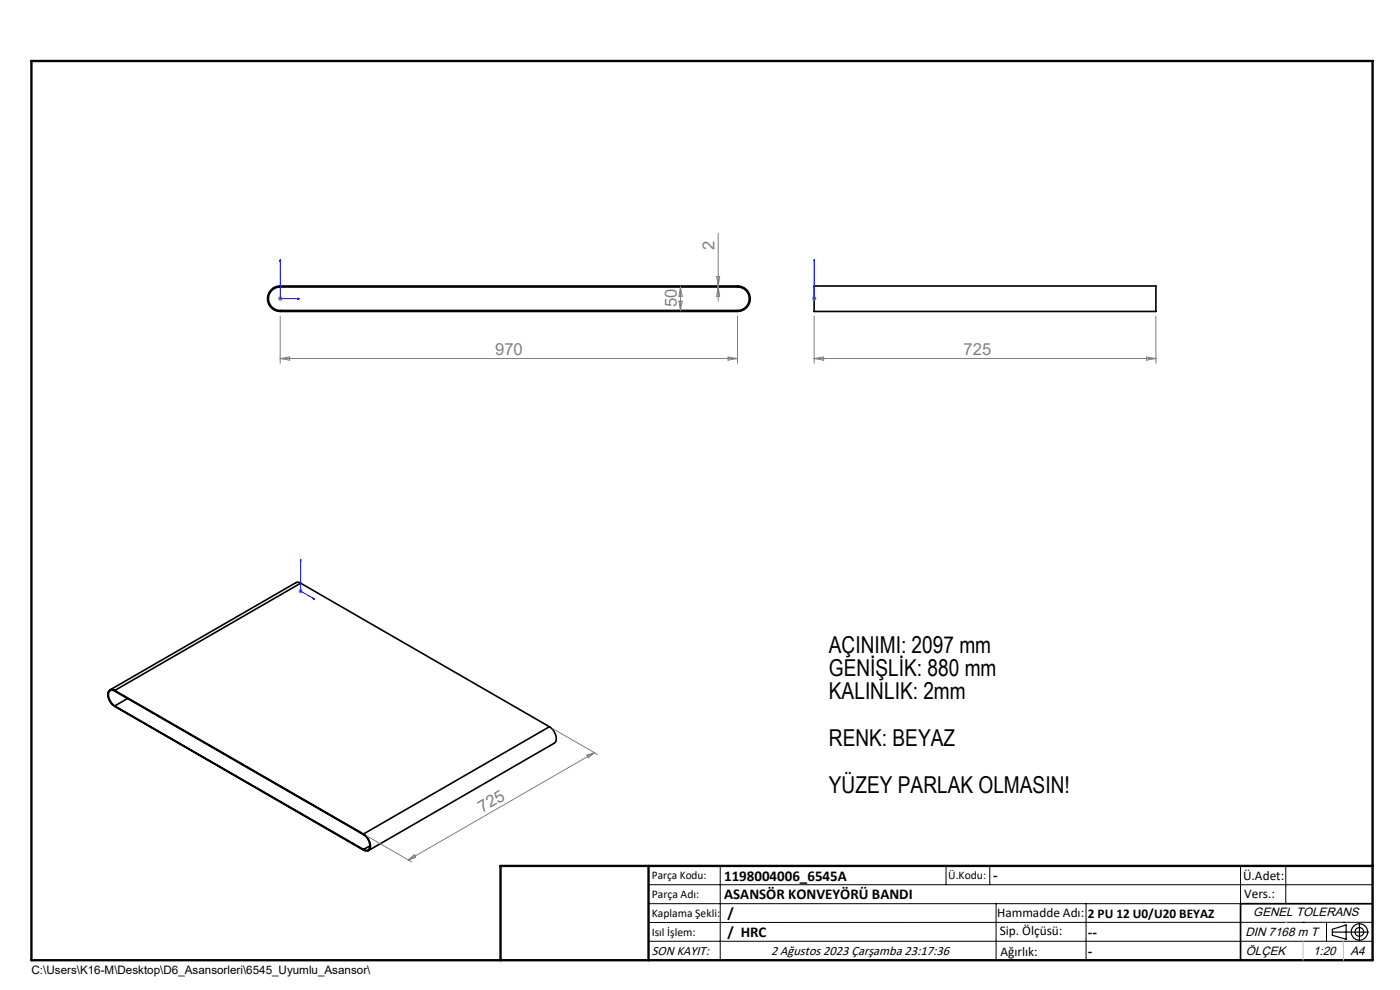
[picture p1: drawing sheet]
<svg xmlns="http://www.w3.org/2000/svg" width="297mm" height="210mm" viewBox="0 0 297 210" stroke-linecap="round" stroke-linejoin="round" font-family="sans-serif">
<g fill="none" stroke="#000" stroke-width=".35">
<path d="M57.5 61.5l.5-.4 1.1-.4h97.4a2.7 2.7 0 0 1 2.6 2.7 2.7 2.7 0 0 1-2.6 2.7h-97.1a2.69 2.69 0 0 1-2.4-1.7 2.69 2.69 0 0 1 .5-2.9zM57.8 61.5l.8-.5 .6-.1h97.3a2.49 2.49 0 0 1 2.5 2.5 2.49 2.49 0 0 1-2.5 2.5h-97.1a2.5 2.5 0 0 1-2.3-1.7 2.5 2.5 0 0 1 .7-2.7zM172.7 60.7h72.5v5.4h-72.5zM63.8 123.7l-.5-.2-.5 .1-39.5 22.8M63.8 123.7l-39.5 22.8M63.8 123.7l52.8 30.5M24.3 149.7a2.48 2.48 0 0 1-1.1-3.1 .75 .75 0 0 1 1.1 0l52.8 30.5a2.55 2.55 0 0 1 1.1 3.1 .9 .9 0 0 1-1.1 0M24.3 146.5a.96 .96 0 0 0-1.1 0 .96 .96 0 0 0-.3 1.1l.6 1.5 .8 .8 52.8 30.4a1 1 0 0 0 1.3-.1 1 1 0 0 0 .1-1.2l-.4-1.1-1-1M24.3 149.7l52.8 30.5M24.3 146.5l52.8 30.4M27.1 148.2l-2.8 1.5M116.6 154.2a2.82 2.82 0 0 1 1.2 3.2l-39.7 23"/>
<path d="M116.6 154.2l-39.5 22.7M78.5 179.4l-1.4 .8M291.2 191.7h-28v12"/>
</g>
<g fill="none" stroke="#000" stroke-width=".25">
<path d="M282.6 197.7h7.8M282.6 197.1l3-.9v3l-3-.8zM288.4 195.8v3.8M106.2 203.7h185"/>
<circle cx="288.4" cy="197.7" r="1.74"/>
<circle cx="288.4" cy="197.7" r=".93"/>
</g>
<path d="M59.4 55.1v8.3h4.2M59.4 55.1l.1 .3h-.2zM172.7 55.1v.3v-.3M172.7 55.1v8.3M63.2 63.2l.4 .2-.4 .1zM172.7 63.2v.3zM172.7 63.4h.1M63.8 118.6l.1 .4-.2-.1zM63.8 118.6v6.8l2.9 1.7M66.4 126.9l.3 .2-.3-.1z" fill="none" stroke="#00f" stroke-width=".21"/>
<g fill="none" stroke="#808080" stroke-width=".21">
<path d="M152 58.7h.7l-.3 2zM152.4 49.5v14.4M58.9 63.4h1M59.1 63l.7 .7M59.4 62.9v1M59.4 67.1v10M59.4 76.1h97.1M59.4 76.1l2.1-.4v.7zM59.8 63l-.7 .7M144 63.9h.7l-.3 2zM144.4 60.9l.3 2h-.7zM144.4 60.9v5"/>
<path d="M152.4 60.9l.3 2h-.7zM154.4 75.7l2.1 .4-2.1 .3zM156.5 67.1v10M172.2 63.4h1M172.4 63l.7 .7M172.7 67.1v10M172.7 76.1h72.5M172.7 76.1l2-.4v.7zM172.7 62.9v1M173.1 63l-.7 .7M243.2 75.7l2 .4-2 .3zM245.2 67.1v10"/>
<path d="M63.3 125.4h1M63.4 125.1l.7 .7M63.8 124.9v1M64.1 125.1l-.7 .7M117.3 154.6l9.5 5.4M126.1 159.7l-39.5 22.7M77.8 177.3l9.5 5.5M124.5 160.2l1.6-.5-1.3 1.1zM86.6 182.4l1.3-1.1 .3 .6z"/>
</g>
<g fill="none" stroke="#000" stroke-width=".21">
<path d="M137.6 187.7h153.6M137.6 191.7h153.6M137.6 199.7h153.6M152.8 183.7v20M200.7 183.7v4M210 183.7v4M211.3 191.7v12M230.4 191.7v12M263.2 183.7v20M272.8 183.7v8M276.4 195.6h.1M281.4 195.6v4.1"/>
<path d="M285 195.6h.1M291.2 195.6l-153.6 .1"/>
</g>
<path d="M6.7 12.9h284.5v190.8h-284.5zM137.6 183.7v20M291.2 183.7h-185v20" fill="none" stroke="#000" stroke-width=".5"/>
<path d="M276.4 199.7v4M285 199.7v4" fill="none" stroke="#c0c0c0" stroke-width=".21"/>
<path d="M272.8 195.6h.1" fill="none" stroke="#c0c0c0" stroke-width=".25"/>
<g fill="#00f">
<path d="M66.4 126.9l.3 .2-.3-.1zM63.8 118.6l.1 .4-.2-.1z"/>
<path d="M63.2 63.2l.4 .2-.4 .1zM59.4 55.1l.1 .3h-.2z"/>
<path d="M172.7 63.2v.3zM172.7 55.1v.3z"/>
</g>
<g font-size="4.9">
<text x="175.9" y="138.5">AÇINIMI: 2097 mm</text>
<text x="175.9" y="143.4">GENİŞLİK: 880 mm</text>
<text x="175.9" y="148.4">KALINLIK: 2mm</text>
<text x="175.9" y="158.3">RENK: BEYAZ</text>
<text x="175.9" y="168.1">YÜZEY PARLAK OLMASIN!</text>
</g>
<g font-size="3.5" fill="#808080">
<text x="151.6" y="53" transform="rotate(-90 151.6 53)">2</text>
<text x="143.6" y="65.1" transform="rotate(-90 143.6 65.1)">50</text>
<text x="105" y="75.3">970</text>
<text x="204.4" y="75.3">725</text>
<text x="102.3" y="172.5" transform="rotate(-30 102.3 172.5)">725</text>
</g>
<g font-size="3.2">
<text x="153.6" y="186.8">1198004006_6545A</text>
<text x="153.6" y="190.8">ASANSÖR KONVEYÖRÜ BANDI</text>
<text x="210.7" y="186.6">-</text>
<text x="154.3" y="194.8">/</text>
<text x="154.3" y="198.8">/ HRC</text>
<text x="230.8" y="198.7">--</text>
<text x="230.8" y="202.8">-</text>
</g>
<g font-size="2.8">
<text x="263.7" y="186.7">Ü.Adet:</text>
<text x="263.9" y="190.5">Vers.:</text>
<text x="211.5" y="194.5">Hammadde Adı:</text>
<text x="230.8" y="194.7">2 PU 12 U0/U20 BEYAZ</text>
<text x="138.3" y="202.6">SON KAYIT:</text>
<text x="163.6" y="202.6">2 Ağustos 2023 Çarşamba 23:17:36</text>
<text x="212.1" y="198.4">Sip. Ölçüsü:</text>
<text x="212.2" y="202.7">Ağırlık:</text>
</g>
<g font-size="2.6">
<text x="265.9" y="194.4">GENEL TOLERANS</text>
<text x="264.2" y="198.5">DIN 7168 m T</text>
<text x="264.3" y="202.6">ÖLÇEK</text>
<text x="278.5" y="202.6">1:20</text>
<text x="286.5" y="202.6">A4</text>
</g>
<g font-size="2.5">
<text x="138.3" y="186.4">Parça Kodu:</text>
<text x="138.3" y="190.5">Parça Adı:</text>
<text x="201.2" y="186.5">Ü.Kodu:</text>
<text x="138.3" y="194.5">Kaplama Şekli:</text>
<text x="138.3" y="198.6">Isıl İşlem:</text>
<text x="6.7" y="206.7">C:\Users\K16-M\Desktop\D6_Asansorleri\6545_Uyumlu_Asansor\</text>
</g>
</svg>
